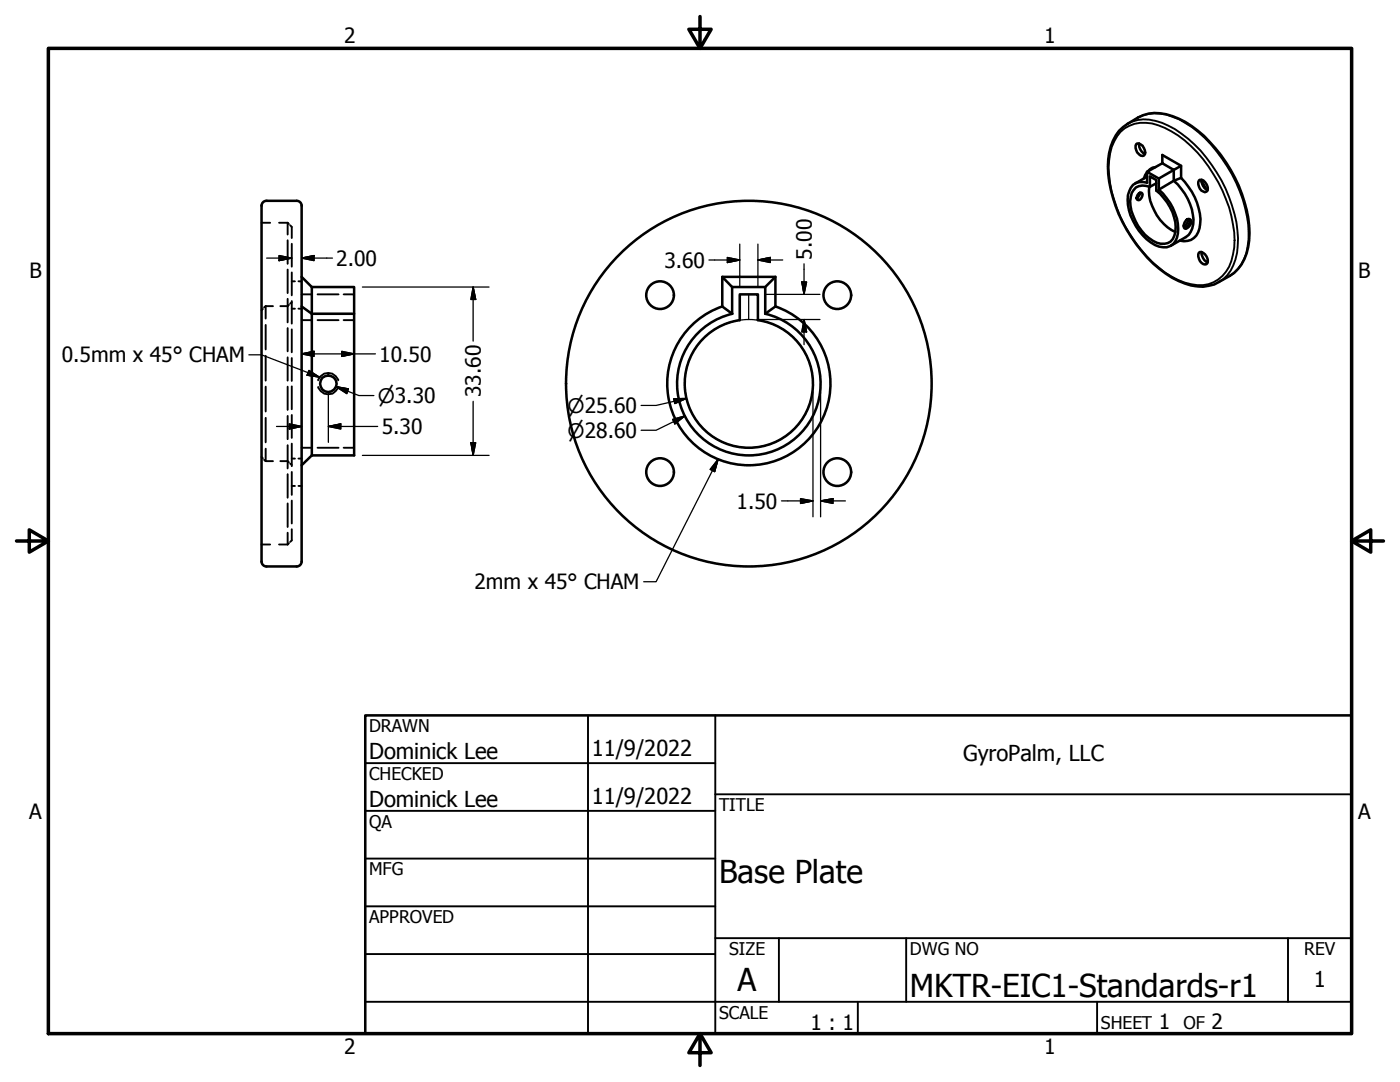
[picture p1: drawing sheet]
<svg xmlns="http://www.w3.org/2000/svg" width="279mm" height="216mm" viewBox="0 0 279 216" stroke-linecap="round" stroke-linejoin="round" font-family="sans-serif">
<!-- layer: Visible (ANSI) -->
<g fill="none" stroke="#000" stroke-width=".51">
<path d="M226.7 37.4a3.2 3.2 0 0 1 2.8-.1v-2.1l1.3 .7v2.1a10.3 10.3 0 0 1 3.8 7.3 3.3 3.3 0 0 1-1.6 3.2 3.8 3.8 0 0 1-3.7-1 10.4 10.4 0 0 1-3.7-7.4 3.3 3.3 0 0 1 1.1-2.7zM226.8 28.8a1.37 1.37 0 0 1 1.7 1.2v.8l-.2 .3a1.61 1.61 0 0 1-1.7-2zM227.1 23.4l-2.1 1.3M227.3 28.6a1.95 1.95 0 0 0 1.2 2.1M227.5 38.5l-.5 .4a.6 .6 0 0 0 .2 1 1.02 1.02 0 0 0 .6-1.4h-.3a1.32 1.32 0 0 1-.7 1.1M228.9 34.4l-.6 1.2M228.9 34.3v2.1a2.6 2.6 0 0 0-3.5 1.8 8.2 8.2 0 0 0 1.3 6.9 9.1 9.1 0 0 0 4.6 4.1 2.78 2.78 0 0 0 3.8-2.6 10.7 10.7 0 0 0-3.8-8.8M228.9 35.2l-2.4 1.4M229.4 37.3a9.7 9.7 0 0 0 5.2 9M230.6 33.3l-.6 .2-1 .7M230.8 36.6l-1.3 .7M231.3 35.6l3-1.7v2.2l-3 1.7z"/>
<path d="M232 32.6l-3.1 1.7 2.4 1.3M235.7 35.5l-1.4 .6a11 11 0 0 1 3.8 8.7 3.5 3.5 0 0 1-1.4 2.5l-3 1.7M235.7 33.1l-1.4 .8-2.3-1.3v-1.7l3.7 2.2v2.4M235.7 35.5a12.4 12.4 0 0 1 3.8 9.1 3.2 3.2 0 0 1-4 3.4M239.3 36a.86 .86 0 0 1 1.2 .3 1.49 1.49 0 0 1 .3 1.9 1.22 1.22 0 0 1-1.5-1l-.2-.4zM239.8 36.1l.9 1.7M239.8 35.9a2.02 2.02 0 0 0 1.2 2M239.8 36.3l.8 1.4M52.2 41v71a.98 .98 0 0 0 1 1M53.2 40.1a.98 .98 0 0 0-1 1M53.2 40.1h6M59.2 40.1a.98 .98 0 0 1 1 1"/>
<path d="M60.2 41v71a.98 .98 0 0 1-1 1M60.2 55.2l2 2.1M62.2 57.3h8.5v5.3M62.2 57.3v33.6M144.1 55.2h10.6v6M146.1 57.3h6.6v5.3l2-1.4M146.1 57.3l-2-2.1v6M146.1 57.3v5.3M154.7 55.2l-2 2.1M237 43.8a1.15 1.15 0 0 1-.7 1.3M239.3 50.4a1.37 1.37 0 0 1 1.7 1.2v.9l-.2 .2a1.48 1.48 0 0 1-1.7-1.5zM239.8 50.3a2.02 2.02 0 0 0 1.2 2"/>
<path d="M245.4 55.1l-2.1 1.2M60.2 61.2l2 1.4h8.5v28.3h-8.5M144.1 61.2l2 1.4M144.2 61.1a16.3 16.3 0 0 0-7.9 25.1 16.3 16.3 0 0 0 26.3 0 16.3 16.3 0 0 0-7.9-25.1M146.1 62.6a14.3 14.3 0 0 0-8.5 22 14.3 14.3 0 0 0 23.7 .1 14.3 14.3 0 0 0-8.5-22.1M151.3 63.9v-5.2h-3.7v5.2a12.8 12.8 0 0 0-8.9 19.6 12.8 12.8 0 0 0 21.5 0 12.8 12.8 0 0 0-9-19.6M62.2 90.9l-2 1.9M53.2 113h6"/>
<circle cx="131.7" cy="58.9" r="2.76"/>
<circle cx="167.1" cy="58.9" r="2.76"/>
<circle cx="65.5" cy="76.6" r="1.65"/>
<circle cx="149.5" cy="76.5" r="36.5"/>
<circle cx="131.7" cy="94.2" r="2.76"/>
<circle cx="167.1" cy="94.2" r="2.76"/>
</g>
<!-- layer: Visible Narrow (ANSI) -->
<path d="M223.6 26.3a7 7 0 0 1 7.6-1.3 23.6 23.6 0 0 1 11.9 11.4 24.4 24.4 0 0 1 3.2 13 9.6 9.6 0 0 1-2.3 5.7 6.4 6.4 0 0 1-6.3 1.6 18.5 18.5 0 0 1-10.2-7.1 27.8 27.8 0 0 1-6.3-16.1 10.3 10.3 0 0 1 2.4-7.2zM225 24.7a7.7 7.7 0 0 1 6.9-.2 23.5 23.5 0 0 1 10.9 9.9 24.9 24.9 0 0 1 4.1 16 7.8 7.8 0 0 1-3.6 5.9M227.1 23.4a8 8 0 0 1 6.9-.1 21.7 21.7 0 0 1 9.9 8.4 26.3 26.3 0 0 1 5.3 16.1 9.6 9.6 0 0 1-2.9 6.7l-.9 .6M236.9 43.8l-.1 .1" fill="none" stroke="#000" stroke-width=".38"/>
<path d="M225 24.7a8.6 8.6 0 0 0-3.8 7.1 26.7 26.7 0 0 0 5.6 17 21 21 0 0 0 10.9 8.2 7.3 7.3 0 0 0 5.6-.7M227.1 23.4a8.5 8.5 0 0 1 8.2 .3 26.9 26.9 0 0 1 11.9 13.3 21.8 21.8 0 0 1 1.9 12.3 8.1 8.1 0 0 1-3.7 5.8M236.7 44l.2-.2h.6a1.24 1.24 0 0 1-.8 1.9l-.3-.1a1.15 1.15 0 0 1 .3-1.6zM236.8 43.9l.2-.1a.59 .59 0 0 1 .5 .5 .59 .59 0 0 1-.4 .7l-.5 .3h-.3l-.1-.3" fill="none" stroke="#000" stroke-width=".51"/>
<!-- layer: Hidden (ANSI) -->
<g fill="none" stroke="#000" stroke-width=".38">
<path d="M52.2 44.4h1.7M55.7 44.4h1.7M57.4 44.4v2.4M57.4 47.9v4.7M57.4 53.8v4.7M57.4 59.6v4.7M57.4 44.4l.3 .3M57.9 45l.3 .3v2.2M58.2 48.6v4.6M58.2 54.4v4.5M58.2 56.1h.7M59.6 56.1h.6"/>
<path d="M60.2 58.7h2.1M63.4 58.7h4.2M68.6 58.7h2.1M52.5 61.7l-.3 .2M53 61.1v2.5M53 64.8v4.9M53 71v4.9M53 77.2v4.9M53 61.1l-.3 .2M53 61.1h1.5M57.4 65.5v4.6M57.4 71.3v4.6"/>
<path d="M57.4 77.2v4.6M57.7 60.8l-.3 .3h-1.5M58.2 60.1v4.5M58.2 65.7v4.6M58.2 71.4v4.6M58.2 77.1v4.6M58.2 60.3l-.3 .3M58.2 61.6h.7M59.6 61.6h.6M60.2 63.9h2.1M63.4 63.9h4.2M63.5 75.9a2.1 2.1 0 0 1 2-1.5 2.1 2.1 0 0 1 2 1.5"/>
<path d="M63.5 77.2a2.1 2.1 0 0 0 2 1.5 2.1 2.1 0 0 0 2-1.5M68.6 63.9h2.1M52.2 91.2l.3 .2M52.7 91.8l.3 .2M53 83.4v4.9M53 89.5v2.5M53 92h1.5M55.9 92h1.5l.3 .3M57.4 83v4.6M57.4 88.8v4.7M57.4 94.6v4.7M57.9 92.5l.3 .3"/>
<path d="M58.2 82.8v4.6M58.2 88.5v4.5M58.2 94.2v4.5M58.2 99.9v4.6M58.2 91.5h.7M58.2 97h.7M59.6 91.5h.6M59.6 97h.6M60.2 89.3h2.1M63.4 89.3h4.2M68.6 89.3h2.1M52.2 108.6h1.7"/>
<path d="M55.7 108.6h1.7M57.4 100.5v4.7M57.4 106.3v2.3M57.7 108.4l-.3 .2M58.2 105.6v2.2l-.3 .3"/>
</g>
<!-- layer: Border (ANSI) -->
<path d="M9.7 9.7h260v196.5h-260zM139.7 3.3v6.4l-2.2-3.9h4.4l-2.2 3.9M3.3 107.9h6.4l-3.9-2.2v4.5l3.9-2.3M269.7 107.9l3.9 2.3v-4.5l-3.9 2.2h6.4M139.7 206.2l2.2 3.9h-4.4l2.2-3.9v6.4" fill="none" stroke="#000" stroke-width=".7"/>
<!-- layer: Title (ANSI) -->
<g fill="none" stroke="#000" stroke-width=".38">
<path d="M72.9 152.3h69.8M117.3 142.7v63.5M142.7 158.5h127M142.7 142.7v63.5M72.9 161.8h69.8M72.9 171.3h69.8M72.9 199.9h196.8M72.9 180.8h69.8M72.9 190.4h69.8M142.7 187.2h127M155.4 187.2v12.7M171.2 199.9v6.3"/>
<path d="M180.8 187.2v12.7M218.9 199.9v6.3M257 187.2v12.7"/>
</g>
<path d="M72.9 142.7h196.8v63.5h-196.8z" fill="none" stroke="#000" stroke-width=".51"/>
<!-- layer: Sketch Geometry (ANSI) -->
<g fill="none" stroke="#000" stroke-width=".25">
<path d="M149.4 58.7v5.1"/>
<circle cx="149.4" cy="76.5" r="12.8"/>
</g>
<!-- layer: Dimension (ANSI) -->
<g fill="none" stroke="#000" stroke-width=".25">
<path d="M53.2 51.5h5M55.7 51l2.5 .5-2.5 .5zM60.2 51.5l2.5-.5v1zM60.2 51.5h6.2M72.3 57.3h25.3M94.4 57.3l.5 2.5h-.9zM94.4 57.3v10.8M141.5 51.9h6.1M145.2 51.4l2.4 .5-2.4 .5zM147.6 48.7v8.5M151.3 51.9l2.4-.5v1zM151.3 51.9h4.9"/>
<path d="M151.3 48.7v8.5M152.8 58.7h10.8M160 56.3h1l-.5 2.4zM160.5 52.6v6.1M60.2 70.6l2.5-.5v1zM60.2 70.6h14.7M65.5 78.2v10.1M67.1 77.2l2.4 .4-.3 .9zM67.1 77.2l4.5 1.7h3M68.2 70.1l2.5 .5-2.5 .5zM134.4 79.6l2.6-.1-2.3 1zM137 79.5l-6.1 1.4h-2.9"/>
<path d="M151.1 63.8h12.5M160.5 63.8l.5 2.4h-1zM160.5 63.8v5M162.2 78.2v24.9M163.8 78.2v24.9M55.2 85.1h5M57.7 84.6l2.5 .5-2.5 .5zM65.5 85.1l2.5-.5v1zM65.5 85.1h9.9M72.3 90.9h25.3M94 88.3h.9l-.5 2.6zM94.4 80.1v10.8"/>
<path d="M134.2 83.7l2.5-.7-2 1.6zM136.7 83l-5.8 2.9h-2.9M156 99.9h6.2M159.8 99.5l2.4 .4-2.4 .6zM163.8 99.9l2.4-.4v1zM163.8 99.9h4.9"/>
</g>
<g fill="#000" stroke="#000" stroke-width=".25">
<path d="M55.7 52l2.5-.5zM55.7 51l2.5 .5-2.5 .5zM60.2 51.5l2.5-.5zM60.2 51.5l2.5-.5v1zM94.4 57.3l.5 2.5zM94.4 57.3l.5 2.5h-.9zM145.2 52.4l2.4-.5zM145.2 51.4l2.4 .5-2.4 .5zM151.3 51.9l2.4-.5zM151.3 51.9l2.4-.5v1zM160 56.3l.5 2.4zM160 56.3h1l-.5 2.4z"/>
<path d="M60.2 70.6l2.5-.5zM60.2 70.6l2.5-.5v1zM68.2 71.1l2.5-.5zM68.2 70.1l2.5 .5-2.5 .5zM67.1 77.2l2.4 .4zM67.1 77.2l2.4 .4-.3 .9zM160.5 63.8l.5 2.4zM160.5 63.8l.5 2.4h-1zM57.7 85.6l2.5-.5zM57.7 84.6l2.5 .5-2.5 .5zM65.5 85.1l2.5-.5zM65.5 85.1l2.5-.5v1z"/>
<path d="M94 88.3l.4 2.6zM94 88.3h.9l-.5 2.6zM134.7 80.5l2.3-1zM134.4 79.6l2.6-.1-2.3 1zM134.7 84.6l2-1.6zM134.2 83.7l2.5-.7-2 1.6zM163.8 99.9l2.4-.4zM163.8 99.9l2.4-.4v1zM159.8 100.5l2.4-.6zM159.8 99.5l2.4 .4-2.4 .6z"/>
</g>
<!-- layer: Symbol (ANSI) -->
<path d="M49.7 70.8h2.5l11.6 4.4M61.7 73.9l2.1 1.3-2.5-.3zM143.3 91.6l-.7 2.5-.9-.4zM143.3 91.6l-12.4 24.5h-2.4" fill="none" stroke="#000" stroke-width=".25"/>
<path d="M61.3 74.9l2.5 .3zM61.7 73.9l2.1 1.3-2.5-.3zM143.3 91.6l-.7 2.5zM143.3 91.6l-.7 2.5-.9-.4z" fill="#000" stroke="#000" stroke-width=".25"/>
<g font-size="6.3">
<text x="143.5" y="176.3">Base Plate</text>
<text x="147.2" y="197.7">A</text>
<text x="181.6" y="199">MKTR-EIC1-Standards-r1</text>
</g>
<g font-size="4.4">
<text x="73.7" y="151.4">Dominick Lee</text>
<text x="118.1" y="150.8">11/9/2022</text>
<text x="192.2" y="151.8">GyroPalm, LLC</text>
<text x="73.7" y="161">Dominick Lee</text>
<text x="118.1" y="160.3">11/9/2022</text>
<text x="262.2" y="197">1</text>
</g>
<g font-size="4.2">
<text x="68.7" y="8.6">2</text>
<text x="208.4" y="8.6">1</text>
<text x="67.1" y="53">2.00</text>
<text x="132.6" y="53.4">3.60</text>
<text x="162" y="51.8" transform="rotate(-90 162 51.8)">5.00</text>
<text x="5.9" y="55.5">B</text>
<text x="271.1" y="55.5">B</text>
<text x="12.3" y="72.3">0.5mm x 45° CHAM</text>
<text x="75.7" y="72.1">10.50</text>
<text x="95.9" y="79.2" transform="rotate(-90 95.9 79.2)">33.60</text>
<text x="76.2" y="86.6">5.30</text>
<text x="147" y="101.5">1.50</text>
<text x="94.7" y="117.6">2mm x 45° CHAM</text>
<text x="5.8" y="163.4">A</text>
<text x="271" y="163.4">A</text>
<text x="161.7" y="205.5">1 : 1</text>
<text x="231.3" y="205.4">1</text>
<text x="241.8" y="205.4">2</text>
<text x="68.7" y="210.3">2</text>
<text x="208.4" y="210.3">1</text>
</g>
<g font-size="4">
<text x="75.4" y="80.4">⌀3.30</text>
<text x="113.3" y="82.4">⌀25.60</text>
<text x="113.3" y="87.3">⌀28.60</text>
</g>
<g font-size="3.5">
<text x="73.7" y="146">DRAWN</text>
<text x="73.7" y="155.6">CHECKED</text>
<text x="143.5" y="161.8">TITLE</text>
<text x="73.7" y="165.2">QA</text>
<text x="73.7" y="174.7">MFG</text>
<text x="73.7" y="184.2">APPROVED</text>
<text x="145.5" y="190.6">SIZE</text>
<text x="181.6" y="190.6">DWG NO</text>
<text x="260.3" y="190.5">REV</text>
<text x="143.5" y="203.3">SCALE</text>
<text x="219.7" y="205.4">SHEET</text>
<text x="236.2" y="205.4">OF</text>
</g>
</svg>
